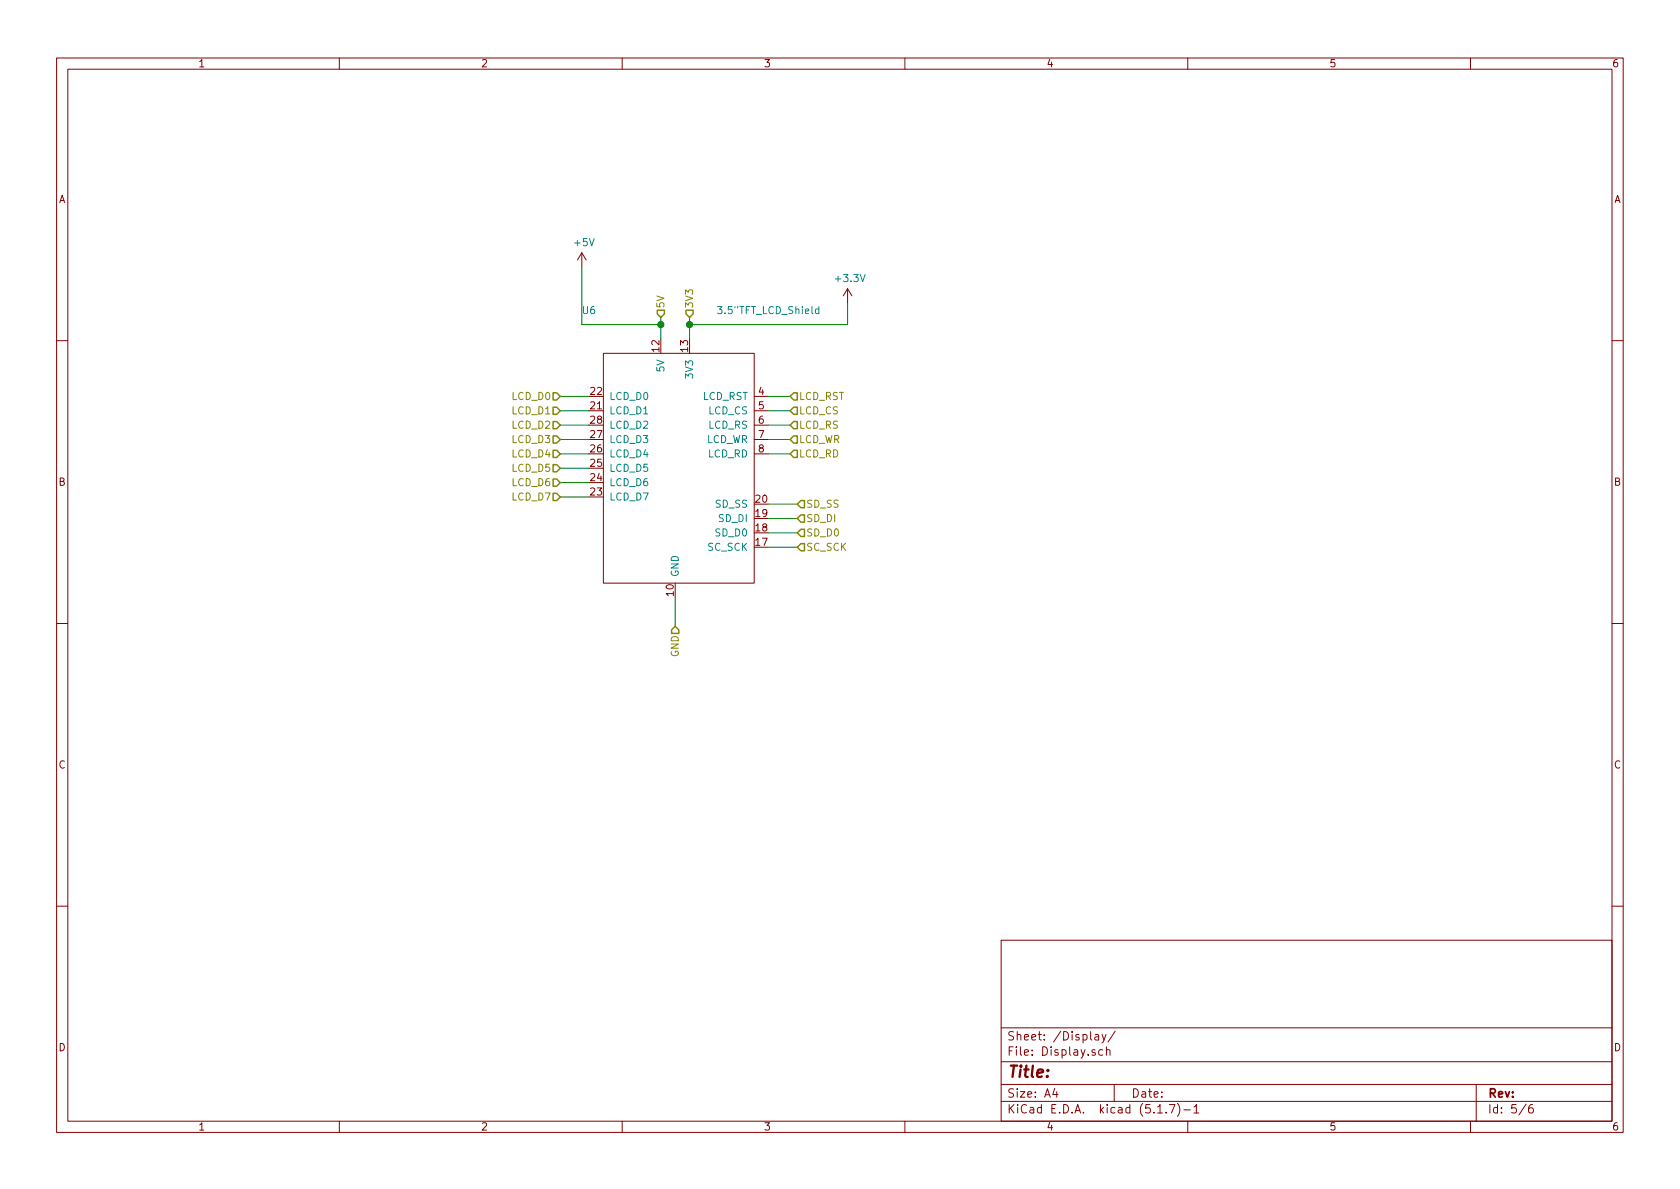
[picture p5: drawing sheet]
EESchema Schematic File Version 4
EELAYER 30 0
EELAYER END
$Descr A4 11693 8268
encoding utf-8
Sheet 5 6
Title ""
Date ""
Rev ""
Comp ""
Comment1 ""
Comment2 ""
Comment3 ""
Comment4 ""
$EndDescr
Text HLabel 3900 2750 0    50   Input ~ 0
LCD_D0
Text HLabel 3900 2850 0    50   Input ~ 0
LCD_D1
Text HLabel 3900 3050 0    50   Input ~ 0
LCD_D3
Text HLabel 3900 2950 0    50   Input ~ 0
LCD_D2
Text HLabel 3900 3150 0    50   Input ~ 0
LCD_D4
Text HLabel 3900 3250 0    50   Input ~ 0
LCD_D5
Text HLabel 3900 3350 0    50   Input ~ 0
LCD_D6
Text HLabel 3900 3450 0    50   Input ~ 0
LCD_D7
Text HLabel 5500 3050 2    50   Input ~ 0
LCD_WR
Text HLabel 5500 3150 2    50   Input ~ 0
LCD_RD
Text HLabel 5500 2850 2    50   Input ~ 0
LCD_CS
Text HLabel 5500 2950 2    50   Input ~ 0
LCD_RS
Text HLabel 5500 2750 2    50   Input ~ 0
LCD_RST
Text HLabel 4700 4350 3    50   Input ~ 0
GND
Text HLabel 4600 2200 1    50   Input ~ 0
5V
Text HLabel 4800 2200 1    50   Input ~ 0
3V3
Text HLabel 5550 3500 2    50   Input ~ 0
SD_SS
Text HLabel 5550 3600 2    50   Input ~ 0
SD_DI
Text HLabel 5550 3700 2    50   Input ~ 0
SD_D0
Text HLabel 5550 3800 2    50   Input ~ 0
SC_SCK
Wire Wire Line
	3900 2750 4100 2750
Wire Wire Line
	3900 2850 4100 2850
Wire Wire Line
	3900 2950 4100 2950
Wire Wire Line
	3900 3050 4100 3050
Wire Wire Line
	3900 3150 4100 3150
Wire Wire Line
	3900 3250 4100 3250
Wire Wire Line
	3900 3350 4100 3350
Wire Wire Line
	3900 3450 4100 3450
Wire Wire Line
	4600 2200 4600 2250
Wire Wire Line
	4800 2200 4800 2250
Wire Wire Line
	5350 2750 5500 2750
Wire Wire Line
	5500 2850 5350 2850
Wire Wire Line
	5350 2950 5500 2950
Wire Wire Line
	5500 3050 5350 3050
Wire Wire Line
	5350 3150 5500 3150
Wire Wire Line
	5550 3500 5350 3500
Wire Wire Line
	5350 3600 5550 3600
Wire Wire Line
	5550 3700 5350 3700
Wire Wire Line
	5350 3800 5550 3800
Wire Wire Line
	4700 4150 4700 4350
$Comp
L ENCODER-RGB-SWITCH:3.5"TFT_LCD_Shield U6
U 1 1
P 4700 3150
F 0 "U6" H 4100 4150 50  0000 C CNN
F 1 "3.5\"TFT_LCD_Shield" H 5350 4150 50  0000 C CNN
F 2 "EZ-PY32:kuman_display_3.5zoll" H 4300 3950 50  0001 C CNN
F 3 "" H 4300 3950 50  0001 C CNN
	1    4700 3150
	1    0    0    -1  
$EndComp
$Comp
L power:+3.3V #PWR047
U 1 1
P 5900 2100
F 0 "#PWR047" H 5900 1950 50  0001 C CNN
F 1 "+3.3V" H 5915 2273 50  0000 C CNN
F 2 "" H 5900 2100 50  0001 C CNN
F 3 "" H 5900 2100 50  0001 C CNN
	1    5900 2100
	1    0    0    -1  
$EndComp
Wire Wire Line
	5900 2100 5900 2250
Wire Wire Line
	5900 2250 4800 2250
Connection ~ 4800 2250
Wire Wire Line
	4800 2250 4800 2350
$Comp
L power:+5V #PWR046
U 1 1
P 4050 1850
F 0 "#PWR046" H 4050 1700 50  0001 C CNN
F 1 "+5V" H 4065 2023 50  0000 C CNN
F 2 "" H 4050 1850 50  0001 C CNN
F 3 "" H 4050 1850 50  0001 C CNN
	1    4050 1850
	1    0    0    -1  
$EndComp
Wire Wire Line
	4050 2250 4050 1850
Wire Wire Line
	4050 2250 4600 2250
Connection ~ 4600 2250
Wire Wire Line
	4600 2250 4600 2350
$EndSCHEMATC
